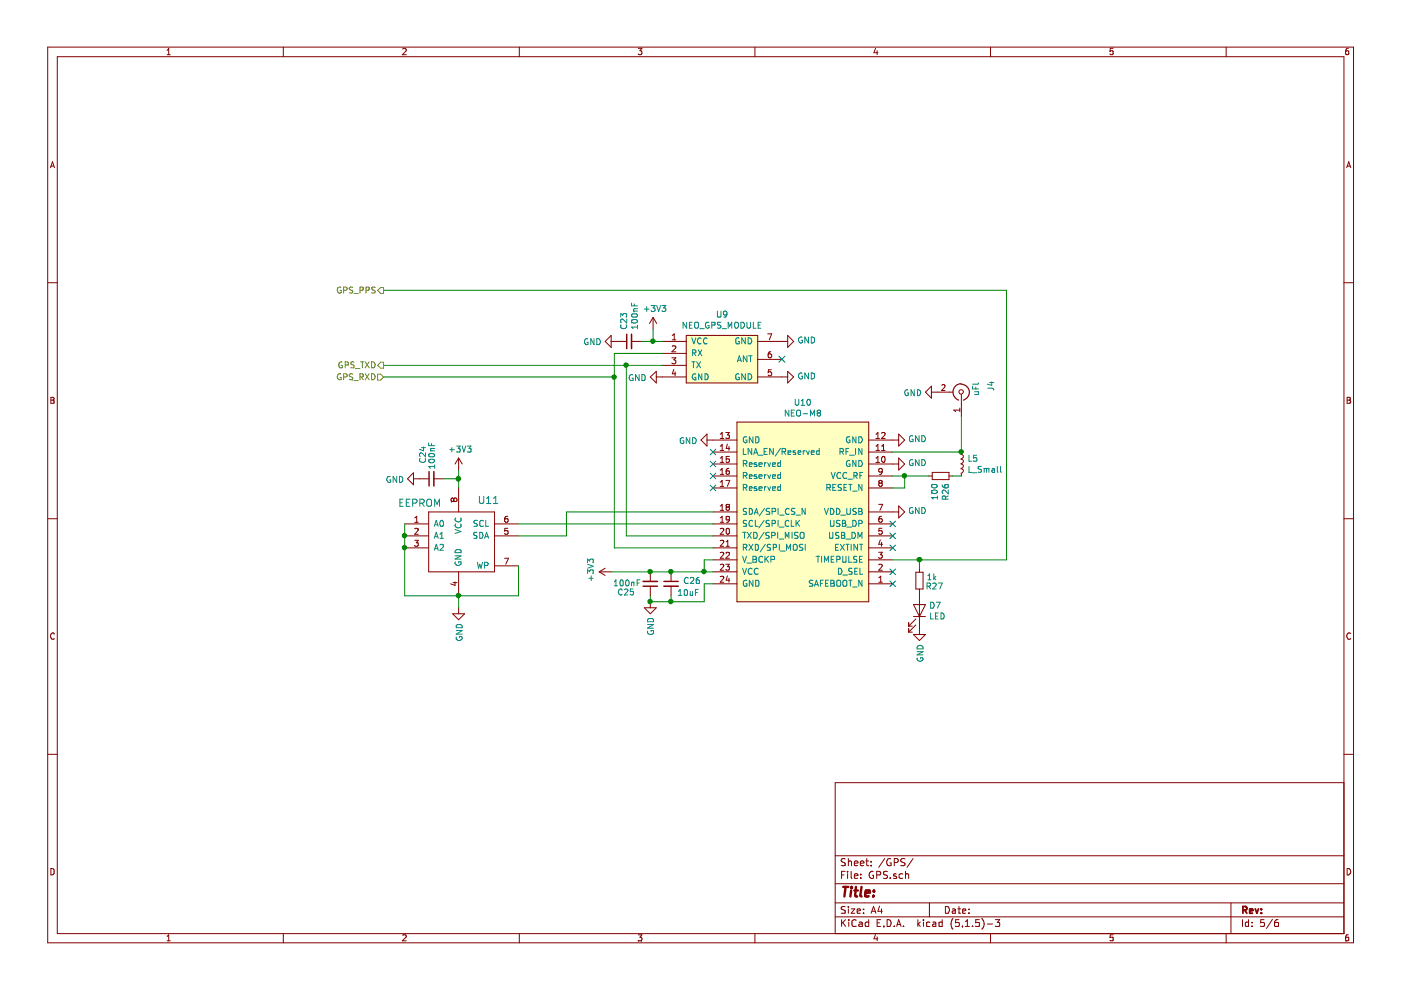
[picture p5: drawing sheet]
EESchema Schematic File Version 4
EELAYER 30 0
EELAYER END
$Descr A4 11693 8268
encoding utf-8
Sheet 5 6
Title ""
Date ""
Rev ""
Comp ""
Comment1 ""
Comment2 ""
Comment3 ""
Comment4 ""
$EndDescr
NoConn ~ 6525 3000
Wire Wire Line
	8400 2425 3200 2425
$Comp
L APRS_modules:NEO_GPS_MODULE U?
U 1 1
P 6025 3000
AR Path="/5C995BB7" Ref="U?"  Part="1" 
AR Path="/5C97B601/5C995BB7" Ref="U9"  Part="1" 
F 0 "U9" H 6025 3375 50  0000 C CNN
F 1 "NEO_GPS_MODULE" H 6025 3284 50  0000 C CNN
F 2 "Mlab_Pin_Headers:Straight_1x04" H 5525 3300 50  0001 C CNN
F 3 "" H 5525 3300 50  0001 C CNN
	1    6025 3000
	1    0    0    -1  
$EndComp
$Comp
L Connector:Conn_Coaxial J?
U 1 1
P 8025 3275
AR Path="/5C995C2F" Ref="J?"  Part="1" 
AR Path="/5C97B601/5C995C2F" Ref="J4"  Part="1" 
F 0 "J4" H 8075 3525 50  0000 C CNN
F 1 "uFl" H 8050 3400 50  0000 C CNN
F 2 "w_conn_rf:coaxial_u.fl-r-smt-1" H 8025 3275 50  0001 C CNN
F 3 " ~" H 8025 3275 50  0001 C CNN
	1    8025 3275
	0    1    -1   0   
$EndComp
$Comp
L power:GND #PWR?
U 1 1
P 7450 3675
AR Path="/5C995BFA" Ref="#PWR?"  Part="1" 
AR Path="/5C97B601/5C995BFA" Ref="#PWR0155"  Part="1" 
F 0 "#PWR0155" H 7450 3425 50  0001 C CNN
F 1 "GND" V 7455 3547 50  0000 R CNN
F 2 "" H 7450 3675 50  0001 C CNN
F 3 "" H 7450 3675 50  0001 C CNN
	1    7450 3675
	0    -1   -1   0   
$EndComp
$Comp
L power:GND #PWR?
U 1 1
P 6525 2850
AR Path="/5C995BCB" Ref="#PWR?"  Part="1" 
AR Path="/5C97B601/5C995BCB" Ref="#PWR0150"  Part="1" 
F 0 "#PWR0150" H 6525 2600 50  0001 C CNN
F 1 "GND" V 6530 2722 50  0000 R CNN
F 2 "" H 6525 2850 50  0001 C CNN
F 3 "" H 6525 2850 50  0001 C CNN
	1    6525 2850
	0    -1   -1   0   
$EndComp
$Comp
L power:GND #PWR?
U 1 1
P 6525 3150
AR Path="/5C995BC5" Ref="#PWR?"  Part="1" 
AR Path="/5C97B601/5C995BC5" Ref="#PWR0149"  Part="1" 
F 0 "#PWR0149" H 6525 2900 50  0001 C CNN
F 1 "GND" V 6530 3022 50  0000 R CNN
F 2 "" H 6525 3150 50  0001 C CNN
F 3 "" H 6525 3150 50  0001 C CNN
	1    6525 3150
	0    -1   -1   0   
$EndComp
Connection ~ 7675 4675
Wire Wire Line
	7675 4675 7675 4750
NoConn ~ 7450 4775
Wire Wire Line
	7450 4675 7675 4675
$Comp
L APRS_modules:NEO-M8 U?
U 1 1
P 6700 4275
AR Path="/5C995BE8" Ref="U?"  Part="1" 
AR Path="/5C97B601/5C995BE8" Ref="U10"  Part="1" 
F 0 "U10" H 6700 5190 50  0000 C CNN
F 1 "NEO-M8" H 6700 5099 50  0000 C CNN
F 2 "RF_GPS:ublox_NEO" H 6250 5375 50  0001 C CNN
F 3 "" H 6250 5375 50  0001 C CNN
	1    6700 4275
	1    0    0    -1  
$EndComp
Wire Wire Line
	8400 4675 7675 4675
Wire Wire Line
	7550 4075 7550 3975
Wire Wire Line
	7550 3975 7750 3975
Wire Wire Line
	7450 3775 8025 3775
$Comp
L device:L_Small L?
U 1 1
P 8025 3875
AR Path="/5C995C27" Ref="L?"  Part="1" 
AR Path="/5C97B601/5C995C27" Ref="L5"  Part="1" 
F 0 "L5" H 8073 3921 50  0000 L CNN
F 1 "L_Small" H 8073 3830 50  0000 L CNN
F 2 "Inductors_SMD:L_0805" H 8025 3875 50  0001 C CNN
F 3 "~" H 8025 3875 50  0001 C CNN
	1    8025 3875
	1    0    0    -1  
$EndComp
$Comp
L power:GND #PWR?
U 1 1
P 7450 3875
AR Path="/5C995C00" Ref="#PWR?"  Part="1" 
AR Path="/5C97B601/5C995C00" Ref="#PWR0156"  Part="1" 
F 0 "#PWR0156" H 7450 3625 50  0001 C CNN
F 1 "GND" V 7455 3747 50  0000 R CNN
F 2 "" H 7450 3875 50  0001 C CNN
F 3 "" H 7450 3875 50  0001 C CNN
	1    7450 3875
	0    -1   -1   0   
$EndComp
Wire Wire Line
	7950 3975 8025 3975
Wire Wire Line
	7450 3975 7550 3975
NoConn ~ 7450 4375
Wire Wire Line
	7450 4075 7550 4075
$Comp
L power:GND #PWR?
U 1 1
P 7450 4275
AR Path="/5C995C8F" Ref="#PWR?"  Part="1" 
AR Path="/5C97B601/5C995C8F" Ref="#PWR0162"  Part="1" 
F 0 "#PWR0162" H 7450 4025 50  0001 C CNN
F 1 "GND" V 7455 4147 50  0000 R CNN
F 2 "" H 7450 4275 50  0001 C CNN
F 3 "" H 7450 4275 50  0001 C CNN
	1    7450 4275
	0    -1   -1   0   
$EndComp
Connection ~ 7550 3975
Wire Wire Line
	8400 2425 8400 4675
Connection ~ 8025 3775
Wire Wire Line
	8025 3475 8025 3775
$Comp
L device:R_Small R?
U 1 1
P 7850 3975
AR Path="/5C995C1C" Ref="R?"  Part="1" 
AR Path="/5C97B601/5C995C1C" Ref="R26"  Part="1" 
F 0 "R26" H 7909 4021 50  0000 L CNN
F 1 "100" H 7909 3930 50  0000 L CNN
F 2 "Resistors_SMD:R_0805" H 7850 3975 50  0001 C CNN
F 3 "~" H 7850 3975 50  0001 C CNN
	1    7850 3975
	0    1    1    0   
$EndComp
$Comp
L power:GND #PWR?
U 1 1
P 7825 3275
AR Path="/5C995C35" Ref="#PWR?"  Part="1" 
AR Path="/5C97B601/5C995C35" Ref="#PWR0158"  Part="1" 
F 0 "#PWR0158" H 7825 3025 50  0001 C CNN
F 1 "GND" V 7830 3147 50  0000 R CNN
F 2 "" H 7825 3275 50  0001 C CNN
F 3 "" H 7825 3275 50  0001 C CNN
	1    7825 3275
	0    1    1    0   
$EndComp
NoConn ~ 7450 4875
$Comp
L device:C_Small C?
U 1 1
P 5600 4875
AR Path="/5C995C16" Ref="C?"  Part="1" 
AR Path="/5C97B601/5C995C16" Ref="C26"  Part="1" 
F 0 "C26" H 5700 4900 50  0000 L CNN
F 1 "10uF" H 5650 4800 50  0000 L CNN
F 2 "Capacitors_SMD:C_1210" H 5600 4875 50  0001 C CNN
F 3 "~" H 5600 4875 50  0001 C CNN
	1    5600 4875
	1    0    0    -1  
$EndComp
$Comp
L power:GND #PWR?
U 1 1
P 5950 3675
AR Path="/5C995BEE" Ref="#PWR?"  Part="1" 
AR Path="/5C97B601/5C995BEE" Ref="#PWR0153"  Part="1" 
F 0 "#PWR0153" H 5950 3425 50  0001 C CNN
F 1 "GND" V 5955 3547 50  0000 R CNN
F 2 "" H 5950 3675 50  0001 C CNN
F 3 "" H 5950 3675 50  0001 C CNN
	1    5950 3675
	0    1    1    0   
$EndComp
$Comp
L power:GND #PWR?
U 1 1
P 5425 5025
AR Path="/5C995BF4" Ref="#PWR?"  Part="1" 
AR Path="/5C97B601/5C995BF4" Ref="#PWR0154"  Part="1" 
F 0 "#PWR0154" H 5425 4775 50  0001 C CNN
F 1 "GND" V 5430 4897 50  0000 R CNN
F 2 "" H 5425 5025 50  0001 C CNN
F 3 "" H 5425 5025 50  0001 C CNN
	1    5425 5025
	1    0    0    -1  
$EndComp
NoConn ~ 5950 4075
NoConn ~ 5950 3875
NoConn ~ 5950 3975
$Comp
L power:GND #PWR?
U 1 1
P 3825 5075
AR Path="/5C995C53" Ref="#PWR?"  Part="1" 
AR Path="/5C97B601/5C995C53" Ref="#PWR0159"  Part="1" 
F 0 "#PWR0159" H 3825 4825 50  0001 C CNN
F 1 "GND" V 3830 4947 50  0000 R CNN
F 2 "" H 3825 5075 50  0001 C CNN
F 3 "" H 3825 5075 50  0001 C CNN
	1    3825 5075
	1    0    0    -1  
$EndComp
NoConn ~ 7450 4475
NoConn ~ 7450 4575
$Comp
L device:LED D?
U 1 1
P 7675 5100
AR Path="/5C995C83" Ref="D?"  Part="1" 
AR Path="/5C97B601/5C995C83" Ref="D7"  Part="1" 
F 0 "D7" V 7714 5178 50  0000 L CNN
F 1 "LED" V 7623 5178 50  0000 L CNN
F 2 "LEDs:LED_0805" H 7675 5100 50  0001 C CNN
F 3 "~" H 7675 5100 50  0001 C CNN
	1    7675 5100
	0    1    -1   0   
$EndComp
$Comp
L device:R_Small R?
U 1 1
P 7675 4850
AR Path="/5C995C89" Ref="R?"  Part="1" 
AR Path="/5C97B601/5C995C89" Ref="R27"  Part="1" 
F 0 "R27" H 7475 4900 50  0000 L CNN
F 1 "1k" H 7525 4825 50  0000 L CNN
F 2 "Resistors_SMD:R_0805" H 7675 4850 50  0001 C CNN
F 3 "~" H 7675 4850 50  0001 C CNN
	1    7675 4850
	-1   0    0    1   
$EndComp
$Comp
L power:GND #PWR?
U 1 1
P 7675 5250
AR Path="/5C995C9B" Ref="#PWR?"  Part="1" 
AR Path="/5C97B601/5C995C9B" Ref="#PWR0163"  Part="1" 
F 0 "#PWR0163" H 7675 5000 50  0001 C CNN
F 1 "GND" V 7680 5122 50  0000 R CNN
F 2 "" H 7675 5250 50  0001 C CNN
F 3 "" H 7675 5250 50  0001 C CNN
	1    7675 5250
	1    0    0    -1  
$EndComp
Wire Wire Line
	5425 4775 5600 4775
Wire Wire Line
	5425 5025 5600 5025
Wire Wire Line
	5600 4975 5600 5025
Connection ~ 5600 4775
Connection ~ 5600 5025
Wire Wire Line
	3825 4975 3825 5075
Connection ~ 3825 4975
Wire Wire Line
	4325 4975 3825 4975
Wire Wire Line
	4325 4725 4325 4975
Wire Wire Line
	4725 4475 4725 4275
Wire Wire Line
	4325 4475 4725 4475
Connection ~ 3825 4000
Wire Wire Line
	3825 4000 3825 4075
Wire Wire Line
	3700 4000 3825 4000
Wire Wire Line
	3375 4375 3375 4475
Connection ~ 3375 4475
Wire Wire Line
	3375 4475 3375 4575
Connection ~ 3375 4575
Wire Wire Line
	3375 4575 3375 4975
Wire Wire Line
	3375 4975 3825 4975
$Comp
L MLAB_IO:EEPROM U?
U 1 1
P 3825 4575
AR Path="/5C995C4D" Ref="U?"  Part="1" 
AR Path="/5C97B601/5C995C4D" Ref="U11"  Part="1" 
F 0 "U11" H 3575 4975 60  0000 C CNN
F 1 "EEPROM" H 4150 4950 60  0000 C CNN
F 2 "IO:TSSOP-8_4.4x3mm_P0.65mm" H 3825 4575 60  0001 C CNN
F 3 "" H 3825 4575 60  0001 C CNN
	1    3825 4575
	-1   0    0    -1  
$EndComp
Wire Wire Line
	5875 5025 5875 4875
Wire Wire Line
	5875 4875 5950 4875
Connection ~ 5875 4775
Wire Wire Line
	5875 4775 5950 4775
Wire Wire Line
	5600 5025 5875 5025
Connection ~ 5425 4775
Wire Wire Line
	5425 4975 5425 5025
Connection ~ 5425 5025
Wire Wire Line
	5100 4775 5425 4775
Wire Wire Line
	5950 4675 5875 4675
Wire Wire Line
	5875 4675 5875 4775
Wire Wire Line
	5600 4775 5875 4775
Wire Wire Line
	4725 4275 5950 4275
Wire Wire Line
	4325 4375 5950 4375
$Comp
L device:C_Small C?
U 1 1
P 5425 4875
AR Path="/5C995C3C" Ref="C?"  Part="1" 
AR Path="/5C97B601/5C995C3C" Ref="C25"  Part="1" 
F 0 "C25" H 5550 4950 50  0000 L CNN
F 1 "100nF" H 5500 4875 50  0000 L CNN
F 2 "Capacitors_SMD:C_0805" H 5425 4875 50  0001 C CNN
F 3 "~" H 5425 4875 50  0001 C CNN
	1    5425 4875
	-1   0    0    1   
$EndComp
$Comp
L power:+3V3 #PWR?
U 1 1
P 5100 4775
AR Path="/5C995C0D" Ref="#PWR?"  Part="1" 
AR Path="/5C97B601/5C995C0D" Ref="#PWR0157"  Part="1" 
F 0 "#PWR0157" H 5100 4625 50  0001 C CNN
F 1 "+3V3" H 5115 4948 50  0000 C CNN
F 2 "" H 5100 4775 50  0001 C CNN
F 3 "" H 5100 4775 50  0001 C CNN
	1    5100 4775
	0    -1   -1   0   
$EndComp
Connection ~ 5225 3050
Wire Wire Line
	5350 2850 5450 2850
Connection ~ 5450 2850
Wire Wire Line
	5450 2750 5450 2850
Wire Wire Line
	5450 2850 5525 2850
$Comp
L device:C_Small C?
U 1 1
P 5250 2850
AR Path="/5C995BD9" Ref="C?"  Part="1" 
AR Path="/5C97B601/5C995BD9" Ref="C23"  Part="1" 
F 0 "C23" H 5342 2896 50  0000 L CNN
F 1 "100nF" H 5342 2805 50  0000 L CNN
F 2 "Capacitors_SMD:C_0805" H 5250 2850 50  0001 C CNN
F 3 "~" H 5250 2850 50  0001 C CNN
	1    5250 2850
	0    -1   -1   0   
$EndComp
$Comp
L power:+3V3 #PWR?
U 1 1
P 5450 2750
AR Path="/5C995BD1" Ref="#PWR?"  Part="1" 
AR Path="/5C97B601/5C995BD1" Ref="#PWR0151"  Part="1" 
F 0 "#PWR0151" H 5450 2600 50  0001 C CNN
F 1 "+3V3" H 5465 2923 50  0000 C CNN
F 2 "" H 5450 2750 50  0001 C CNN
F 3 "" H 5450 2750 50  0001 C CNN
	1    5450 2750
	1    0    0    -1  
$EndComp
$Comp
L power:GND #PWR?
U 1 1
P 5525 3150
AR Path="/5C995BBF" Ref="#PWR?"  Part="1" 
AR Path="/5C97B601/5C995BBF" Ref="#PWR0148"  Part="1" 
F 0 "#PWR0148" H 5525 2900 50  0001 C CNN
F 1 "GND" V 5530 3022 50  0000 R CNN
F 2 "" H 5525 3150 50  0001 C CNN
F 3 "" H 5525 3150 50  0001 C CNN
	1    5525 3150
	0    1    1    0   
$EndComp
Wire Wire Line
	5950 4475 5225 4475
Wire Wire Line
	5225 4475 5225 3050
Wire Wire Line
	5125 4575 5125 3150
Wire Wire Line
	5125 4575 5950 4575
NoConn ~ 5950 3775
Wire Wire Line
	5125 2950 5525 2950
Connection ~ 5125 3150
Wire Wire Line
	5125 3150 5125 2950
Wire Wire Line
	5225 3050 5525 3050
Wire Wire Line
	3825 3925 3825 4000
$Comp
L device:C_Small C?
U 1 1
P 3600 4000
AR Path="/5C995C5F" Ref="C?"  Part="1" 
AR Path="/5C97B601/5C995C5F" Ref="C24"  Part="1" 
F 0 "C24" H 3725 4075 50  0000 L CNN
F 1 "100nF" H 3675 4000 50  0000 L CNN
F 2 "Capacitors_SMD:C_0805" H 3600 4000 50  0001 C CNN
F 3 "~" H 3600 4000 50  0001 C CNN
	1    3600 4000
	0    -1   -1   0   
$EndComp
$Comp
L power:+3V3 #PWR?
U 1 1
P 3825 3925
AR Path="/5C995C59" Ref="#PWR?"  Part="1" 
AR Path="/5C97B601/5C995C59" Ref="#PWR0160"  Part="1" 
F 0 "#PWR0160" H 3825 3775 50  0001 C CNN
F 1 "+3V3" H 3840 4098 50  0000 C CNN
F 2 "" H 3825 3925 50  0001 C CNN
F 3 "" H 3825 3925 50  0001 C CNN
	1    3825 3925
	1    0    0    -1  
$EndComp
$Comp
L power:GND #PWR?
U 1 1
P 3500 4000
AR Path="/5C995C69" Ref="#PWR?"  Part="1" 
AR Path="/5C97B601/5C995C69" Ref="#PWR0161"  Part="1" 
F 0 "#PWR0161" H 3500 3750 50  0001 C CNN
F 1 "GND" V 3505 3872 50  0000 R CNN
F 2 "" H 3500 4000 50  0001 C CNN
F 3 "" H 3500 4000 50  0001 C CNN
	1    3500 4000
	0    1    1    0   
$EndComp
Wire Wire Line
	3200 3150 5125 3150
Wire Wire Line
	3200 3050 5225 3050
Text HLabel 3200 2425 0    50   Output ~ 0
GPS_PPS
Text HLabel 3200 3050 0    50   Output ~ 0
GPS_TXD
Text HLabel 3200 3150 0    50   Input ~ 0
GPS_RXD
$Comp
L power:GND #PWR?
U 1 1
P 5150 2850
AR Path="/5C995BE1" Ref="#PWR?"  Part="1" 
AR Path="/5C97B601/5C995BE1" Ref="#PWR0152"  Part="1" 
F 0 "#PWR0152" H 5150 2600 50  0001 C CNN
F 1 "GND" V 5155 2722 50  0000 R CNN
F 2 "" H 5150 2850 50  0001 C CNN
F 3 "" H 5150 2850 50  0001 C CNN
	1    5150 2850
	0    1    1    0   
$EndComp
$EndSCHEMATC
